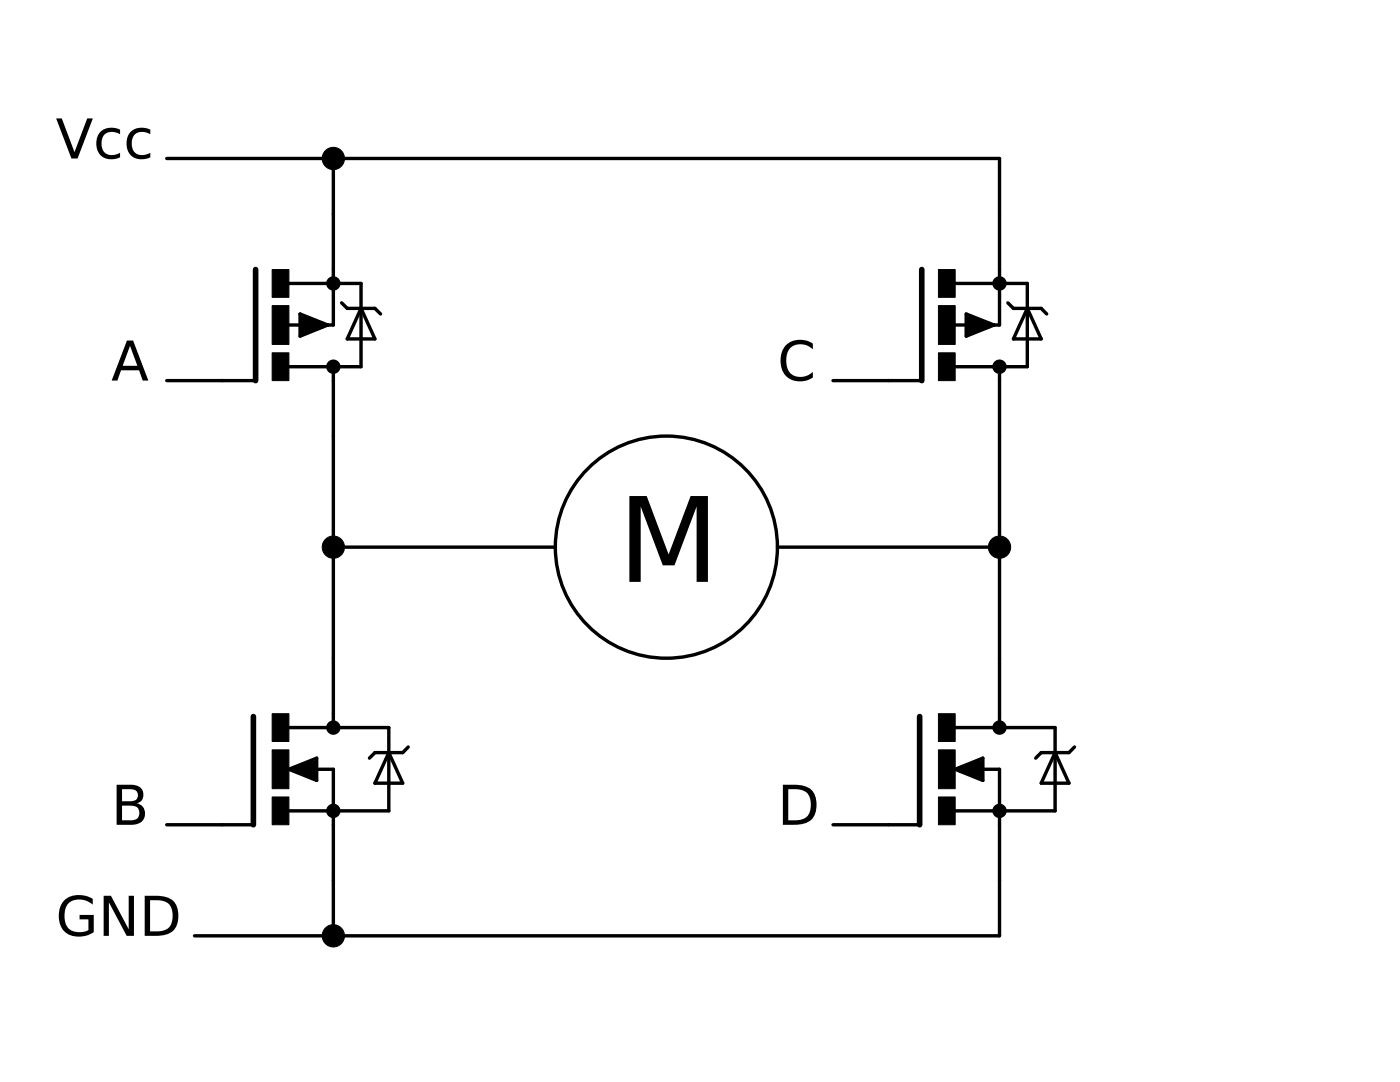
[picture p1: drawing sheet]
<?xml version="1.0" encoding="utf-8"?>
<!DOCTYPE eagle SYSTEM "eagle.dtd">
<eagle version="6.1">
<drawing>
<settings>
<setting alwaysvectorfont="no"/>
<setting verticaltext="up"/>
</settings>
<grid distance="0.1" unitdist="inch" unit="inch" style="lines" multiple="1" display="no" altdistance="0.01" altunitdist="inch" altunit="inch"/>
<schematic xreflabel="%F%N/%S.%C%R" xrefpart="/%S.%C%R">
<libraries>
<library name="transistor-power">
<symbols>
<symbol name="MFNS">
<wire x1="-1.1176" y1="2.413" x2="-1.1176" y2="-2.54" width="0.254" layer="94"/>
<wire x1="-1.1176" y1="-2.54" x2="-2.54" y2="-2.54" width="0.1524" layer="94"/>
<wire x1="2.54" y1="1.905" x2="0.5334" y2="1.905" width="0.1524" layer="94"/>
<wire x1="2.54" y1="0" x2="2.54" y2="-1.905" width="0.1524" layer="94"/>
<wire x1="0.508" y1="-1.905" x2="2.54" y2="-1.905" width="0.1524" layer="94"/>
<wire x1="2.54" y1="2.54" x2="2.54" y2="1.905" width="0.1524" layer="94"/>
<wire x1="2.54" y1="1.905" x2="5.08" y2="1.905" width="0.1524" layer="94"/>
<wire x1="5.08" y1="1.905" x2="5.08" y2="0.762" width="0.1524" layer="94"/>
<wire x1="5.08" y1="0.762" x2="5.08" y2="-1.905" width="0.1524" layer="94"/>
<wire x1="5.08" y1="-1.905" x2="2.54" y2="-1.905" width="0.1524" layer="94"/>
<wire x1="2.54" y1="-1.905" x2="2.54" y2="-2.54" width="0.1524" layer="94"/>
<wire x1="5.08" y1="0.762" x2="4.445" y2="-0.635" width="0.1524" layer="94"/>
<wire x1="4.445" y1="-0.635" x2="5.715" y2="-0.635" width="0.1524" layer="94"/>
<wire x1="5.715" y1="-0.635" x2="5.08" y2="0.762" width="0.1524" layer="94"/>
<wire x1="4.445" y1="0.762" x2="5.08" y2="0.762" width="0.1524" layer="94"/>
<wire x1="5.08" y1="0.762" x2="5.715" y2="0.762" width="0.1524" layer="94"/>
<wire x1="5.715" y1="0.762" x2="5.969" y2="1.016" width="0.1524" layer="94"/>
<wire x1="4.445" y1="0.762" x2="4.191" y2="0.508" width="0.1524" layer="94"/>
<wire x1="0.508" y1="0" x2="1.778" y2="-0.508" width="0.1524" layer="94"/>
<wire x1="1.778" y1="-0.508" x2="1.778" y2="0.508" width="0.1524" layer="94"/>
<wire x1="1.778" y1="0.508" x2="0.508" y2="0" width="0.1524" layer="94"/>
<wire x1="1.651" y1="0" x2="2.54" y2="0" width="0.1524" layer="94"/>
<wire x1="1.651" y1="0.254" x2="0.762" y2="0" width="0.3048" layer="94"/>
<wire x1="0.762" y1="0" x2="1.651" y2="-0.254" width="0.3048" layer="94"/>
<wire x1="1.651" y1="-0.254" x2="1.651" y2="0" width="0.3048" layer="94"/>
<wire x1="1.651" y1="0" x2="1.397" y2="0" width="0.3048" layer="94"/>
<circle x="2.54" y="-1.905" radius="0.127" width="0.4064" layer="94"/>
<circle x="2.54" y="1.905" radius="0.127" width="0.4064" layer="94"/>
<text x="7.62" y="2.54" size="1.778" layer="95">&gt;NAME</text>
<text x="7.62" y="0" size="1.778" layer="96">&gt;VALUE</text>
<text x="1.27" y="2.54" size="0.8128" layer="93">D</text>
<text x="1.27" y="-3.175" size="0.8128" layer="93">S</text>
<text x="-2.54" y="-1.27" size="0.8128" layer="93">G</text>
<rectangle x1="-0.254" y1="-2.54" x2="0.508" y2="-1.27" layer="94"/>
<rectangle x1="-0.254" y1="1.27" x2="0.508" y2="2.54" layer="94"/>
<rectangle x1="-0.254" y1="-0.889" x2="0.508" y2="0.889" layer="94"/>
<pin name="G" x="-2.54" y="-2.54" visible="off" length="point" direction="pas"/>
<pin name="D" x="2.54" y="5.08" visible="off" length="short" direction="pas" rot="R270"/>
<pin name="S" x="2.54" y="-5.08" visible="off" length="short" direction="pas" rot="R90"/>
</symbol>
<symbol name="MFPD">
<wire x1="3.81" y1="1.905" x2="2.54" y2="1.905" width="0.1524" layer="94"/>
<wire x1="3.81" y1="1.905" x2="3.81" y2="0.762" width="0.1524" layer="94"/>
<wire x1="3.81" y1="0.762" x2="3.81" y2="-1.905" width="0.1524" layer="94"/>
<wire x1="3.81" y1="0.762" x2="4.445" y2="-0.635" width="0.1524" layer="94"/>
<wire x1="4.445" y1="-0.635" x2="3.175" y2="-0.635" width="0.1524" layer="94"/>
<wire x1="3.175" y1="-0.635" x2="3.81" y2="0.762" width="0.1524" layer="94"/>
<wire x1="4.445" y1="0.762" x2="3.81" y2="0.762" width="0.1524" layer="94"/>
<wire x1="3.81" y1="0.762" x2="3.175" y2="0.762" width="0.1524" layer="94"/>
<wire x1="3.175" y1="0.762" x2="2.921" y2="1.016" width="0.1524" layer="94"/>
<wire x1="4.445" y1="0.762" x2="4.699" y2="0.508" width="0.1524" layer="94"/>
<wire x1="-1.016" y1="-2.54" x2="-1.016" y2="2.54" width="0.254" layer="94"/>
<wire x1="3.81" y1="-1.905" x2="2.54" y2="-1.905" width="0.1524" layer="94"/>
<wire x1="2.54" y1="-1.905" x2="0.5334" y2="-1.905" width="0.1524" layer="94"/>
<wire x1="2.54" y1="-2.54" x2="2.54" y2="-1.905" width="0.1524" layer="94"/>
<wire x1="2.2352" y1="0" x2="2.286" y2="0" width="0.1524" layer="94"/>
<wire x1="2.286" y1="0" x2="2.54" y2="0" width="0.1524" layer="94"/>
<wire x1="2.54" y1="2.54" x2="2.54" y2="1.905" width="0.1524" layer="94"/>
<wire x1="2.54" y1="1.905" x2="0.508" y2="1.905" width="0.1524" layer="94"/>
<wire x1="-1.016" y1="-2.54" x2="-2.54" y2="-2.54" width="0.1524" layer="94"/>
<wire x1="2.286" y1="0" x2="1.016" y2="-0.508" width="0.1524" layer="94"/>
<wire x1="1.016" y1="-0.508" x2="1.016" y2="0.508" width="0.1524" layer="94"/>
<wire x1="1.016" y1="0.508" x2="2.286" y2="0" width="0.1524" layer="94"/>
<wire x1="1.143" y1="0" x2="0.254" y2="0" width="0.1524" layer="94"/>
<wire x1="1.143" y1="0.254" x2="2.032" y2="0" width="0.3048" layer="94"/>
<wire x1="2.032" y1="0" x2="1.143" y2="-0.254" width="0.3048" layer="94"/>
<wire x1="1.143" y1="-0.254" x2="1.143" y2="0" width="0.3048" layer="94"/>
<wire x1="1.143" y1="0" x2="1.397" y2="0" width="0.3048" layer="94"/>
<wire x1="2.54" y1="0" x2="2.54" y2="1.905" width="0.1524" layer="94"/>
<circle x="2.54" y="-1.905" radius="0.127" width="0.4064" layer="94"/>
<circle x="2.54" y="1.905" radius="0.127" width="0.4064" layer="94"/>
<text x="5.08" y="2.54" size="1.778" layer="95">&gt;NAME</text>
<text x="5.08" y="0" size="1.778" layer="96">&gt;VALUE</text>
<text x="1.524" y="-3.302" size="0.8128" layer="93">D</text>
<text x="1.524" y="2.54" size="0.8128" layer="93">S</text>
<text x="-2.54" y="-2.032" size="0.8128" layer="93">G</text>
<rectangle x1="-0.254" y1="1.27" x2="0.508" y2="2.54" layer="94"/>
<rectangle x1="-0.254" y1="-2.54" x2="0.508" y2="-1.27" layer="94"/>
<rectangle x1="-0.254" y1="-0.889" x2="0.508" y2="0.889" layer="94"/>
<pin name="G" x="-5.08" y="-2.54" visible="off" length="short" direction="pas"/>
<pin name="D" x="2.54" y="-5.08" visible="off" length="short" direction="pas" rot="R90"/>
<pin name="S" x="2.54" y="5.08" visible="off" length="short" direction="pas" rot="R270"/>
</symbol>
</symbols>
<devicesets>
<deviceset name="IRFZ48" prefix="Q">
<gates>
<gate name="G$1" symbol="MFNS" x="0" y="0"/>
</gates>
<devices>
<device name="Z" package="TO220BH">
<connects>
<connect gate="G$1" pin="D" pad="D"/>
<connect gate="G$1" pin="G" pad="G"/>
<connect gate="G$1" pin="S" pad="S"/>
</connects>
<technologies>
<technology name=""/>
</technologies>
</device>
<device name="V" package="TO220BV">
<connects>
<connect gate="G$1" pin="D" pad="D"/>
<connect gate="G$1" pin="G" pad="G"/>
<connect gate="G$1" pin="S" pad="S"/>
</connects>
<technologies>
<technology name=""/>
</technologies>
</device>
</devices>
</deviceset>
<deviceset name="IRF4905" prefix="Q">
<gates>
<gate name="G$1" symbol="MFPD" x="0" y="0"/>
</gates>
<devices>
<device name="H" package="TO220BH">
<connects>
<connect gate="G$1" pin="D" pad="D"/>
<connect gate="G$1" pin="G" pad="G"/>
<connect gate="G$1" pin="S" pad="S"/>
</connects>
<technologies>
<technology name=""/>
</technologies>
</device>
<device name="V" package="TO220BV">
<connects>
<connect gate="G$1" pin="D" pad="D"/>
<connect gate="G$1" pin="G" pad="G"/>
<connect gate="G$1" pin="S" pad="S"/>
</connects>
<technologies>
<technology name=""/>
</technologies>
</device>
</devices>
</deviceset>
</devicesets>
</library>
</libraries>
<attributes>
</attributes>
<variantdefs>
</variantdefs>
<classes>
<class number="0" name="default" width="0" drill="0">
</class>
</classes>
<parts>
<part name="Q3" library="transistor-power" deviceset="IRFZ48" device="V"/>
<part name="Q4" library="transistor-power" deviceset="IRF4905" device="V"/>
<part name="Q1" library="transistor-power" deviceset="IRFZ48" device="V"/>
<part name="Q2" library="transistor-power" deviceset="IRF4905" device="V"/>
</parts>
<sheets>
<sheet>
<plain>
<circle x="218.44" y="99.06" radius="5.08" width="0.1524" layer="113"/>
<text x="190.5" y="116.84" size="1.778" layer="113">Vcc</text>
<text x="190.5" y="81.28" size="1.778" layer="113">GND</text>
<text x="216.2175" y="97.4725" size="3.81" layer="113">M</text>
<text x="193.04" y="86.36" size="1.778" layer="113">B</text>
<text x="223.52" y="106.68" size="1.778" layer="113">C</text>
<text x="223.52" y="86.36" size="1.778" layer="113">D</text>
<text x="193.04" y="106.68" size="1.778" layer="113">A</text>
</plain>
<instances>
<instance part="Q3" gate="G$1" x="200.66" y="88.9"/>
<instance part="Q4" gate="G$1" x="200.66" y="109.22"/>
<instance part="Q1" gate="G$1" x="231.14" y="88.9"/>
<instance part="Q2" gate="G$1" x="231.14" y="109.22"/>
</instances>
<busses>
</busses>
<nets>
<net name="N$1" class="0">
<segment>
<pinref part="Q3" gate="G$1" pin="D"/>
<pinref part="Q4" gate="G$1" pin="D"/>
<wire x1="203.2" y1="93.98" x2="203.2" y2="99.06" width="0.1524" layer="91"/>
<wire x1="203.2" y1="99.06" x2="203.2" y2="104.14" width="0.1524" layer="91"/>
<wire x1="203.2" y1="99.06" x2="213.36" y2="99.06" width="0.1524" layer="91"/>
<junction x="203.2" y="99.06"/>
</segment>
</net>
<net name="N$2" class="0">
<segment>
<pinref part="Q2" gate="G$1" pin="D"/>
<pinref part="Q1" gate="G$1" pin="D"/>
<wire x1="233.68" y1="104.14" x2="233.68" y2="99.06" width="0.1524" layer="91"/>
<wire x1="233.68" y1="99.06" x2="233.68" y2="93.98" width="0.1524" layer="91"/>
<wire x1="223.52" y1="99.06" x2="233.68" y2="99.06" width="0.1524" layer="91"/>
<junction x="233.68" y="99.06"/>
</segment>
</net>
<net name="N$3" class="0">
<segment>
<pinref part="Q3" gate="G$1" pin="S"/>
<wire x1="203.2" y1="83.82" x2="203.2" y2="81.28" width="0.1524" layer="91"/>
<pinref part="Q1" gate="G$1" pin="S"/>
<wire x1="203.2" y1="81.28" x2="233.68" y2="81.28" width="0.1524" layer="91"/>
<wire x1="233.68" y1="81.28" x2="233.68" y2="83.82" width="0.1524" layer="91"/>
<wire x1="203.2" y1="81.28" x2="196.85" y2="81.28" width="0.1524" layer="91"/>
<junction x="203.2" y="81.28"/>
</segment>
</net>
<net name="N$4" class="0">
<segment>
<pinref part="Q2" gate="G$1" pin="S"/>
<wire x1="233.68" y1="114.3" x2="233.68" y2="116.84" width="0.1524" layer="91"/>
<pinref part="Q4" gate="G$1" pin="S"/>
<wire x1="233.68" y1="116.84" x2="203.2" y2="116.84" width="0.1524" layer="91"/>
<wire x1="203.2" y1="116.84" x2="203.2" y2="114.3" width="0.1524" layer="91"/>
<wire x1="203.2" y1="116.84" x2="195.58" y2="116.84" width="0.1524" layer="91"/>
<junction x="203.2" y="116.84"/>
</segment>
</net>
<net name="N$5" class="0">
<segment>
<pinref part="Q3" gate="G$1" pin="G"/>
<wire x1="198.12" y1="86.36" x2="195.58" y2="86.36" width="0.1524" layer="91"/>
</segment>
</net>
<net name="N$6" class="0">
<segment>
<pinref part="Q1" gate="G$1" pin="G"/>
<wire x1="228.6" y1="86.36" x2="226.06" y2="86.36" width="0.1524" layer="91"/>
</segment>
</net>
</nets>
</sheet>
</sheets>
</schematic>
</drawing>
</eagle>
